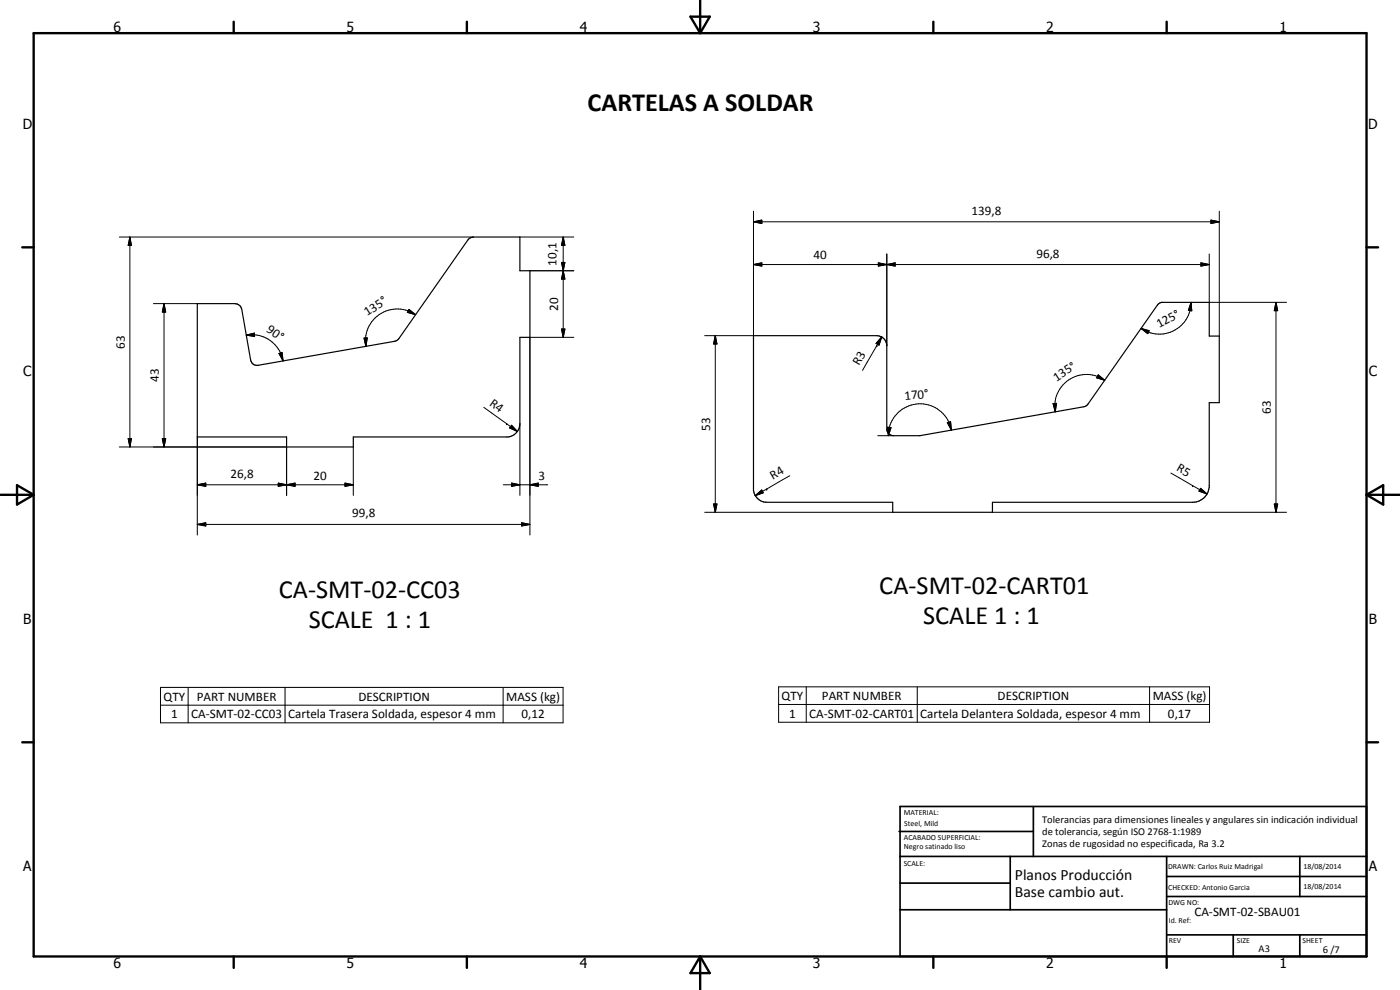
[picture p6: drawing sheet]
<svg xmlns="http://www.w3.org/2000/svg" width="420mm" height="297mm" viewBox="0 0 420 297" stroke-linecap="round" stroke-linejoin="round" font-family="sans-serif">
<path d="M59.2 91.1h11.4a2.2 2.2 0 0 1 1.9 1.7l2.7 15.2a1.9 1.9 0 0 0 2.3 1.6l41.5-7.4 .7-.6 20.9-29.8 1.5-.7h13.9v10.1h3v20h-3v25.9a4 4 0 0 1-3.5 4h-46.5v3h-20v-3h-26.8zM226.1 100.7h37a3 3 0 0 1 3 3l.2 25.7 .3 .6 1.2 .7h8.5l49.6-8.9 .6-.6 21.3-30.1 .8-.4h14.3v10.1h3v20h-3v25.4a5 5 0 0 1-5 4.5h-60.1v3h-29.9v-3h-37.8a4.1 4.1 0 0 1-4-3.5z" fill="none" stroke="#000" stroke-width=".35"/>
<g fill="none" stroke="#000" stroke-width=".71">
<path d="M10.1 9.9h400v277.1h-400zM70.1 6.5v3.4M140.1 6.5v3.4M207.2 5h5.8l-2.9 4.9zM210.1 0v9.9M280.1 6.5v3.4M350.1 6.5v3.4M6.7 74.2h3.4M410.1 74.2h3.5M.1 148.5h10M5.1 145.6l5 2.9-5 2.9zM410.1 148.5h10"/>
<path d="M410.1 148.5l5-2.9v5.8zM6.7 222.7h3.4M410.1 222.7h3.5M70.1 287v3.4M140.1 287v3.4M210.1 287v10M210.1 287l2.9 5h-5.8zM280.1 287v3.4M350.1 287v3.4"/>
</g>
<g fill="none" stroke="#000" stroke-width=".51">
<path d="M269.8 249.5h40.3M270.1 242h140v45h-140zM270.1 257h140M303.2 257v16M310.1 242v15M350.1 257v30M390.1 257v12M270.1 265h33.1M270.1 273h80M350.1 269h60M350.1 263h60M350.1 280.5h60"/>
<path d="M370.1 280.5v6.5M390.1 280.5v6.5"/>
</g>
<g fill="none" stroke="#000" stroke-width=".3">
<path d="M35.8 71.1h106.3M39 71.1l.4 2.5h-.9zM39 71.1v63M156 71.1h16.2M168.5 78.7h1l-.5 2.5zM168.5 78.7l1 5h-1l1-5zM169 71.1l.5 2.5h-1zM169 71.1v30.1M226.1 66.5l2.5-.5v1.1zM226.1 79.4l2.5-.5v.9zM226.1 66.5h139.8M226.1 63.4v37.3h-14.6"/>
<path d="M226.1 79.4h136.8M263.6 78.9l2.5 .5-2.5 .4zM266.1 79.4l2.5-.5v.9zM266.1 76.2v27.5M360.4 78.9l2.5 .5-2.5 .4zM362.9 76.2v14.5h23.2M363.4 66l2.5 .5-2.5 .6zM365.9 63.4v37.4M46 91.1h13.2M49.2 91.1l.5 2.5h-1zM49.2 91.1v43M122.7 92.8l2 1.6-2.5-.7z"/>
<path d="M124.7 94.4a9.7 9.7 0 0 0-6.7-1.6 9.5 9.5 0 0 0-8.3 8.6l.1 2.5M159 81.2h13.2M168.5 98.7h1l-.5 2.5zM169 81.2l.5 2.5h-1zM342.5 98.6l2.4 .6-.4 .9zM357.5 90.7l.2 2.6-1.1-.2zM357.5 90.7a9.4 9.4 0 0 1-4.2 7.9 9.4 9.4 0 0 1-8.6 1.1l-2.2-1.1M382.9 90.7l.5 2.5h-1zM382.9 90.7v63M73.9 100.5l2.5-.6v1.1zM73.9 100.5a9.4 9.4 0 0 1 7.7 2.1l1.5 1.5a9 9 0 0 1 1.9 4.2M83.7 106l1-.2 .3 2.5z"/>
<path d="M109.3 101.4h.9l-.4 2.5zM172.2 101.2h-13.2v59.3M214.7 100.7l.5 2.5h-1zM214.7 100.7v53M263.1 103.7h.1M263.1 103.7l-4.2 7.4M264.6 101.1l-.8 2.4-.9-.5zM264.6 101.1l-1.5 2.6M329.6 112.5l1.9 1.6-2.4-.7zM331.5 114.1a9.4 9.4 0 0 0-6.6-1.7 9.6 9.6 0 0 0-8.3 8.7l.1 2.5M35.8 134.1h50.2v14.5M38.5 131.6h.9l-.4 2.5z"/>
<path d="M48.7 131.6h1l-.5 2.5zM59.2 131.1v29.4M106 134.1v14.5M145.2 122.2l6.8 4.9M152 127.1h.1M152 127.1l3.3 2.4M153.5 127.6l1.8 1.9-2.4-1.1zM156 127.1v21.5M263.4 130.7h4.7M266.4 128.2l1 .1-.8 2.4zM284.3 126.8l1-.3 .2 2.5zM285.5 129a9.6 9.6 0 0 0-6.2-7.3 9.6 9.6 0 0 0-12.4 6.5l-.3 2.5"/>
<path d="M316 121.1l1.1-.1-.4 2.6zM59.2 157.4l2.6-.6v1zM59.2 145.5l2.6-.6v1zM59.2 157.4h99.8M59.2 145.5h46.8M83.5 144.9l2.5 .6-2.5 .4zM86 145.5l2.5-.6v1zM103.5 144.9l2.5 .6-2.5 .4zM151 145.5h13.4M153.5 144.9l2.5 .6-2.5 .4zM156.5 156.8l2.5 .6-2.5 .4zM159 145.5l2.5-.6v1z"/>
<path d="M211.5 153.7h56.4M214.2 151.2h1l-.5 2.5zM226.6 148.7l2-1.7 .5 .9zM230.1 146.7h.1M230.1 146.7l-3.5 2M237 142.7l-6.9 4M297.8 153.7h88.3M351.4 141.9l6.5 3.8M357.9 145.7h.1M357.9 145.7l4.3 2.5M360.3 146.5l1.9 1.7-2.4-.8zM382.4 151.2h1l-.5 2.5z"/>
<path d="M48.2 206.2h120.8v10.7h-120.8zM48.2 211.6h120.8M56.5 206.2v10.7M85.5 206.2v10.7M151 206.2v10.7M233.7 206.1h129.3v10.6h-129.3zM233.7 211.4h129.3M242 206.1v10.6M275.3 206.1v10.6M345 206.1v10.6"/>
</g>
<g fill="#000">
<path d="M39 71.1l.4 2.5h-.9zM168.5 78.7h1l-.5 2.5zM169 71.1l.5 2.5h-1zM226.1 66.5l2.5-.5v1.1zM226.1 79.4l2.5-.5v.9zM263.6 78.9l2.5 .5-2.5 .4zM266.1 79.4l2.5-.5v.9zM360.4 78.9l2.5 .5-2.5 .4zM363.4 66l2.5 .5-2.5 .6zM49.2 91.1l.5 2.5h-1zM73.9 100.5l2.5-.6v1.1zM122.7 92.8l2 1.6-2.5-.7z"/>
<path d="M168.5 98.7h1l-.5 2.5zM169 81.2l.5 2.5h-1zM342.5 98.6l2.4 .6-.4 .9zM357.5 90.7l.2 2.6-1.1-.2zM382.9 90.7l.5 2.5h-1zM83.7 106l1-.2 .3 2.5zM109.3 101.4h.9l-.4 2.5zM214.7 100.7l.5 2.5h-1zM264.6 101.1l-.8 2.4-.9-.5zM329.6 112.5l1.9 1.6-2.4-.7zM38.5 131.6h.9l-.4 2.5zM48.7 131.6h1l-.5 2.5z"/>
<path d="M153.5 127.6l1.8 1.9-2.4-1.1zM266.4 128.2l1 .1-.8 2.4zM284.3 126.8l1-.3 .2 2.5zM316 121.1l1.1-.1-.4 2.6zM59.2 157.4l2.6-.6v1zM59.2 145.5l2.6-.6v1zM83.5 144.9l2.5 .6-2.5 .4zM86 145.5l2.5-.6v1zM103.5 144.9l2.5 .6-2.5 .4zM153.5 144.9l2.5 .6-2.5 .4zM156.5 156.8l2.5 .6-2.5 .4zM159 145.5l2.5-.6v1z"/>
<path d="M214.2 151.2h1l-.5 2.5zM226.6 148.7l2-1.7 .5 .9zM360.3 146.5l1.9 1.7-2.4-.8zM382.4 151.2h1l-.5 2.5z"/>
</g>
<g font-size="7.9">
<text x="176.3" y="33.2">CARTELAS A SOLDAR</text>
<text x="83.7" y="179.5">CA-SMT-02-CC03</text>
<text x="263.9" y="178.3">CA-SMT-02-CART01</text>
<text x="92.7" y="188.4">SCALE 1 : 1</text>
<text x="277.1" y="187.3">SCALE 1 : 1</text>
</g>
<g font-size="4.7">
<text x="304.6" y="263.9">Planos Producción</text>
<text x="304.6" y="269.3">Base cambio aut.</text>
</g>
<g font-size="4.2">
<text x="34" y="9.6">6</text>
<text x="104" y="9.6">5</text>
<text x="174" y="9.6">4</text>
<text x="244" y="9.6">3</text>
<text x="314" y="9.6">2</text>
<text x="384" y="9.6">1</text>
<text x="6.8" y="38.7">D</text>
<text x="410.6" y="38.7">D</text>
<text x="7" y="112.9">C</text>
<text x="410.8" y="112.9">C</text>
<text x="7" y="187.1">B</text>
<text x="410.8" y="187.1">B</text>
<text x="7" y="261.4">A</text>
<text x="410.8" y="261.4">A</text>
<text x="34" y="290.4">6</text>
<text x="104" y="290.4">5</text>
<text x="174" y="290.4">4</text>
<text x="244" y="290.4">3</text>
<text x="314" y="290.4">2</text>
<text x="384" y="290.4">1</text>
</g>
<g font-size="3.9">
<text x="291.5" y="64.5">139,8</text>
<text x="244.1" y="77.8">40</text>
<text x="311.1" y="77.3">96,8</text>
<text x="167" y="79.7" transform="rotate(-90 167 79.7)">10,1</text>
<text x="110.2" y="94.9" transform="rotate(-32 110.2 94.9)">135°</text>
<text x="167.5" y="93.3" transform="rotate(-90 167.5 93.3)">20</text>
<text x="79.7" y="99.4" transform="rotate(35 79.7 99.4)">90°</text>
<text x="347.8" y="98.6" transform="rotate(-27 347.8 98.6)">125°</text>
<text x="37.5" y="104.6" transform="rotate(-90 37.5 104.6)">63</text>
<text x="257.9" y="109.7" transform="rotate(-60 257.9 109.7)">R3</text>
<text x="47.7" y="114.6" transform="rotate(-90 47.7 114.6)">43</text>
<text x="271.5" y="120" transform="rotate(-5 271.5 120)">170°</text>
<text x="317" y="114.5" transform="rotate(-32 317 114.5)">135°</text>
<text x="146.7" y="121.4" transform="rotate(36 146.7 121.4)">R4</text>
<text x="381.4" y="124.2" transform="rotate(-90 381.4 124.2)">63</text>
<text x="213.1" y="129.2" transform="rotate(-90 213.1 129.2)">53</text>
<text x="69.2" y="143.4">26,8</text>
<text x="94.1" y="143.9">20</text>
<text x="161.7" y="143.9">3</text>
<text x="232" y="143.9" transform="rotate(-30 232 143.9)">R4</text>
<text x="352.8" y="141" transform="rotate(30 352.8 141)">R5</text>
<text x="105.7" y="155.2">99,8</text>
<text x="49.1" y="210.2">QTY</text>
<text x="51.4" y="215.5">1</text>
<text x="57.4" y="215.5">CA-SMT-02-CC03</text>
<text x="59.1" y="210.2">PART NUMBER</text>
<text x="86.5" y="215.6">Cartela Trasera Soldada, espesor 4 mm</text>
<text x="107.6" y="210.2">DESCRIPTION</text>
<text x="151.9" y="210.3">MASS (kg)</text>
<text x="156.5" y="215.5">0,12</text>
<text x="234.6" y="210">QTY</text>
<text x="236.8" y="215.3">1</text>
<text x="242.9" y="215.3">CA-SMT-02-CART01</text>
<text x="246.7" y="210">PART NUMBER</text>
<text x="276.2" y="215.4">Cartela Delantera Soldada, espesor 4 mm</text>
<text x="299.4" y="210">DESCRIPTION</text>
<text x="345.9" y="210.1">MASS (kg)</text>
<text x="350.5" y="215.3">0,17</text>
<text x="358.5" y="275">CA-SMT-02-SBAU01</text>
</g>
<g font-size="3.1">
<text x="312.7" y="246.8">Tolerancias para dimensiones lineales y angulares sin indicación individual</text>
<text x="312.7" y="250.4">de tolerancia, según ISO 2768-1:1989</text>
<text x="312.7" y="254">Zonas de rugosidad no especificada, Ra 3.2</text>
<text x="377.7" y="285.6">A3</text>
<text x="397" y="285.9">6 /7</text>
</g>
<g font-size="2.4">
<text x="271.2" y="244.4">MATERIAL:</text>
<text x="271.3" y="252">ACABADO SUPERFICIAL:</text>
<text x="271.4" y="247.9">Steel, Mild</text>
<text x="271.3" y="254.6">Negro satinado liso</text>
<text x="271.2" y="259.7">SCALE:</text>
<text x="350.6" y="260.8">DRAWN: Carlos Ruiz Madrigal</text>
<text x="391.2" y="260.6">18/08/2014</text>
<text x="350.6" y="267">CHECKED: Antonio Garcia</text>
<text x="391.2" y="266.7">18/08/2014</text>
<text x="350.6" y="271.4">DWG NO:</text>
<text x="350.8" y="276.9">Id. Ref:</text>
<text x="350.8" y="282.8">REV</text>
<text x="371.2" y="282.9">SIZE</text>
<text x="390.9" y="282.9">SHEET</text>
</g>
</svg>
